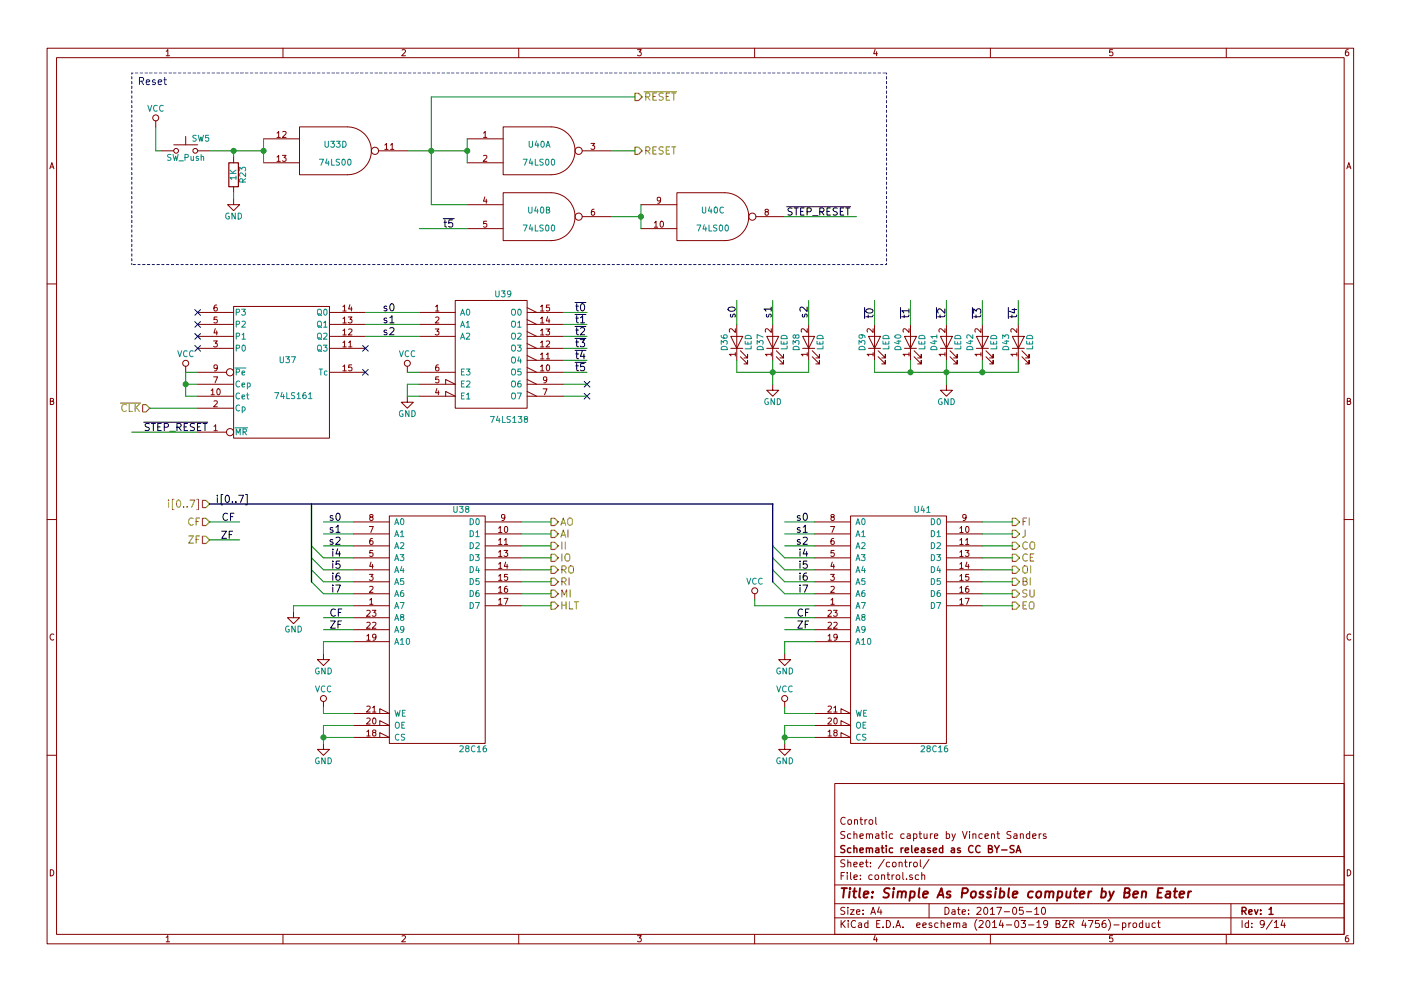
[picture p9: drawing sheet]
EESchema Schematic File Version 2
LIBS:power
LIBS:device
LIBS:transistors
LIBS:conn
LIBS:linear
LIBS:regul
LIBS:74xx
LIBS:cmos4000
LIBS:adc-dac
LIBS:memory
LIBS:xilinx
LIBS:microcontrollers
LIBS:dsp
LIBS:microchip
LIBS:analog_switches
LIBS:motorola
LIBS:texas
LIBS:intel
LIBS:audio
LIBS:interface
LIBS:digital-audio
LIBS:philips
LIBS:display
LIBS:cypress
LIBS:siliconi
LIBS:opto
LIBS:atmel
LIBS:contrib
LIBS:valves
LIBS:switches
LIBS:74xxx
LIBS:28c16
LIBS:sap-be-cache
EELAYER 24 0
EELAYER END
$Descr A4 11693 8268
encoding utf-8
Sheet 9 14
Title "Simple As Possible computer by Ben Eater"
Date "2017-05-10"
Rev "1"
Comp "Schematic released as CC BY-SA"
Comment1 "Schematic capture by Vincent Sanders"
Comment2 "Control"
Comment3 ""
Comment4 ""
$EndDescr
Text HLabel 1250 3400 0    60   Input ~ 0
~CLK
$Comp
L 74LS161 U37
U 1 1
P 2350 3100
F 0 "U37" H 2400 3200 50  0000 C CNN
F 1 "74LS161" H 2450 2900 50  0000 C CNN
F 2 "Housings_DIP:DIP-16_W7.62mm_LongPads" H 2350 3100 50  0001 C CNN
F 3 "" H 2350 3100 50  0000 C CNN
	1    2350 3100
	1    0    0    -1  
$EndComp
$Comp
L VCC #PWR55
U 1 1
P 1550 3100
F 0 "#PWR55" H 1550 2950 50  0001 C CNN
F 1 "VCC" H 1550 3250 50  0000 C CNN
F 2 "" H 1550 3100 50  0000 C CNN
F 3 "" H 1550 3100 50  0000 C CNN
	1    1550 3100
	1    0    0    -1  
$EndComp
Text HLabel 1750 4200 0    60   Input ~ 0
i[0..7]
$Comp
L 74LS138 U39
U 1 1
P 4100 2950
F 0 "U39" H 4200 3450 50  0000 C CNN
F 1 "74LS138" H 4250 2401 50  0000 C CNN
F 2 "Housings_DIP:DIP-16_W7.62mm_LongPads" H 4100 2950 50  0001 C CNN
F 3 "" H 4100 2950 50  0000 C CNN
	1    4100 2950
	1    0    0    -1  
$EndComp
$Comp
L GND #PWR62
U 1 1
P 3400 3300
F 0 "#PWR62" H 3400 3050 50  0001 C CNN
F 1 "GND" H 3400 3150 50  0000 C CNN
F 2 "" H 3400 3300 50  0000 C CNN
F 3 "" H 3400 3300 50  0000 C CNN
	1    3400 3300
	1    0    0    -1  
$EndComp
$Comp
L VCC #PWR61
U 1 1
P 3400 3100
F 0 "#PWR61" H 3400 2950 50  0001 C CNN
F 1 "VCC" H 3400 3250 50  0000 C CNN
F 2 "" H 3400 3100 50  0000 C CNN
F 3 "" H 3400 3100 50  0000 C CNN
	1    3400 3100
	1    0    0    -1  
$EndComp
NoConn ~ 3050 2900
NoConn ~ 3050 3100
NoConn ~ 1650 2600
NoConn ~ 1650 2700
NoConn ~ 1650 2800
NoConn ~ 1650 2900
NoConn ~ 4900 3300
Text Label 4800 2600 0    60   ~ 0
~t0
Text Label 4800 2700 0    60   ~ 0
~t1
Text Label 4800 2800 0    60   ~ 0
~t2
Text Label 4800 2900 0    60   ~ 0
~t3
Text Label 4800 3000 0    60   ~ 0
~t4
Text Label 4800 3100 0    60   ~ 0
~t5
Text HLabel 4600 5050 2    60   Output ~ 0
HLT
Text HLabel 4600 4950 2    60   Output ~ 0
MI
Text HLabel 4600 4850 2    60   Output ~ 0
RI
Text HLabel 4600 4750 2    60   Output ~ 0
RO
Text HLabel 4600 4650 2    60   Output ~ 0
IO
Text HLabel 4600 4550 2    60   Output ~ 0
II
Text HLabel 4600 4450 2    60   Output ~ 0
AI
Text HLabel 4600 4350 2    60   Output ~ 0
AO
Text HLabel 8450 5050 2    60   Output ~ 0
EO
Text HLabel 8450 4950 2    60   Output ~ 0
SU
Text HLabel 8450 4850 2    60   Output ~ 0
BI
Text HLabel 8450 4750 2    60   Output ~ 0
OI
Text HLabel 8450 4650 2    60   Output ~ 0
CE
Text HLabel 8450 4550 2    60   Output ~ 0
CO
Text HLabel 8450 4450 2    60   Output ~ 0
J
$Comp
L 28C16 U38
U 1 1
P 3650 5250
F 0 "U38" H 3850 6250 50  0000 C CNN
F 1 "28C16" H 3950 4250 50  0000 C CNN
F 2 "Housings_DIP:DIP-24_W15.24mm_LongPads" H 3650 5250 50  0001 C CNN
F 3 "" H 3650 5250 50  0000 C CNN
	1    3650 5250
	1    0    0    -1  
$EndComp
$Comp
L 28C16 U41
U 1 1
P 7500 5250
F 0 "U41" H 7700 6250 50  0000 C CNN
F 1 "28C16" H 7800 4250 50  0000 C CNN
F 2 "Housings_DIP:DIP-24_W15.24mm_LongPads" H 7500 5250 50  0001 C CNN
F 3 "" H 7500 5250 50  0000 C CNN
	1    7500 5250
	1    0    0    -1  
$EndComp
Text Label 1800 4200 0    60   ~ 0
i[0..7]
Text Label 1850 4350 0    60   ~ 0
CF
$Comp
L GND #PWR60
U 1 1
P 2700 6200
F 0 "#PWR60" H 2700 5950 50  0001 C CNN
F 1 "GND" H 2700 6050 50  0000 C CNN
F 2 "" H 2700 6200 50  0000 C CNN
F 3 "" H 2700 6200 50  0000 C CNN
	1    2700 6200
	1    0    0    -1  
$EndComp
$Comp
L VCC #PWR59
U 1 1
P 2700 5900
F 0 "#PWR59" H 2700 5750 50  0001 C CNN
F 1 "VCC" H 2700 6050 50  0000 C CNN
F 2 "" H 2700 5900 50  0000 C CNN
F 3 "" H 2700 5900 50  0000 C CNN
	1    2700 5900
	1    0    0    -1  
$EndComp
$Comp
L VCC #PWR66
U 1 1
P 6550 5900
F 0 "#PWR66" H 6550 5750 50  0001 C CNN
F 1 "VCC" H 6550 6050 50  0000 C CNN
F 2 "" H 6550 5900 50  0000 C CNN
F 3 "" H 6550 5900 50  0000 C CNN
	1    6550 5900
	1    0    0    -1  
$EndComp
$Comp
L GND #PWR67
U 1 1
P 6550 6200
F 0 "#PWR67" H 6550 5950 50  0001 C CNN
F 1 "GND" H 6550 6050 50  0000 C CNN
F 2 "" H 6550 6200 50  0000 C CNN
F 3 "" H 6550 6200 50  0000 C CNN
	1    6550 6200
	1    0    0    -1  
$EndComp
Text Label 3300 2600 2    60   ~ 0
s0
Text Label 3300 2700 2    60   ~ 0
s1
Text Label 3300 2800 2    60   ~ 0
s2
$Comp
L GND #PWR58
U 1 1
P 2700 5450
F 0 "#PWR58" H 2700 5200 50  0001 C CNN
F 1 "GND" H 2700 5300 50  0000 C CNN
F 2 "" H 2700 5450 50  0000 C CNN
F 3 "" H 2700 5450 50  0000 C CNN
	1    2700 5450
	1    0    0    -1  
$EndComp
Text Label 2850 4350 2    60   ~ 0
s0
Text Label 2850 4450 2    60   ~ 0
s1
Text Label 2850 4550 2    60   ~ 0
s2
Entry Wire Line
	2600 4850 2700 4950
Entry Wire Line
	2600 4750 2700 4850
Entry Wire Line
	2600 4650 2700 4750
Entry Wire Line
	2600 4550 2700 4650
Text Label 2850 4650 2    60   ~ 0
i4
Text Label 2850 4750 2    60   ~ 0
i5
Text Label 2850 4850 2    60   ~ 0
i6
Text Label 2850 4950 2    60   ~ 0
i7
$Comp
L GND #PWR65
U 1 1
P 6550 5450
F 0 "#PWR65" H 6550 5200 50  0001 C CNN
F 1 "GND" H 6550 5300 50  0000 C CNN
F 2 "" H 6550 5450 50  0000 C CNN
F 3 "" H 6550 5450 50  0000 C CNN
	1    6550 5450
	1    0    0    -1  
$EndComp
Text Label 6750 4350 2    60   ~ 0
s0
Text Label 6750 4450 2    60   ~ 0
s1
Text Label 6750 4550 2    60   ~ 0
s2
Entry Wire Line
	6450 4850 6550 4950
Entry Wire Line
	6450 4750 6550 4850
Entry Wire Line
	6450 4650 6550 4750
Entry Wire Line
	6450 4550 6550 4650
Text Label 6750 4650 2    60   ~ 0
i4
Text Label 6750 4750 2    60   ~ 0
i5
Text Label 6750 4850 2    60   ~ 0
i6
Text Label 6750 4950 2    60   ~ 0
i7
NoConn ~ 4900 3200
$Comp
L LED D39
U 1 1
P 7300 2850
F 0 "D39" H 7300 2950 50  0000 C CNN
F 1 "LED" H 7300 2750 50  0000 C CNN
F 2 "" H 7300 2850 50  0000 C CNN
F 3 "" H 7300 2850 50  0000 C CNN
	1    7300 2850
	0    -1   -1   0   
$EndComp
$Comp
L LED D40
U 1 1
P 7600 2850
F 0 "D40" H 7600 2950 50  0000 C CNN
F 1 "LED" H 7600 2750 50  0000 C CNN
F 2 "" H 7600 2850 50  0000 C CNN
F 3 "" H 7600 2850 50  0000 C CNN
	1    7600 2850
	0    -1   -1   0   
$EndComp
$Comp
L LED D41
U 1 1
P 7900 2850
F 0 "D41" H 7900 2950 50  0000 C CNN
F 1 "LED" H 7900 2750 50  0000 C CNN
F 2 "" H 7900 2850 50  0000 C CNN
F 3 "" H 7900 2850 50  0000 C CNN
	1    7900 2850
	0    -1   -1   0   
$EndComp
$Comp
L LED D42
U 1 1
P 8200 2850
F 0 "D42" H 8200 2950 50  0000 C CNN
F 1 "LED" H 8200 2750 50  0000 C CNN
F 2 "" H 8200 2850 50  0000 C CNN
F 3 "" H 8200 2850 50  0000 C CNN
	1    8200 2850
	0    -1   -1   0   
$EndComp
$Comp
L LED D43
U 1 1
P 8500 2850
F 0 "D43" H 8500 2950 50  0000 C CNN
F 1 "LED" H 8500 2750 50  0000 C CNN
F 2 "" H 8500 2850 50  0000 C CNN
F 3 "" H 8500 2850 50  0000 C CNN
	1    8500 2850
	0    -1   -1   0   
$EndComp
Text Label 7300 2650 1    60   ~ 0
~t0
Text Label 7600 2650 1    60   ~ 0
~t1
Text Label 7900 2650 1    60   ~ 0
~t2
Text Label 8200 2650 1    60   ~ 0
~t3
Text Label 8500 2650 1    60   ~ 0
~t4
$Comp
L GND #PWR68
U 1 1
P 7900 3200
F 0 "#PWR68" H 7900 2950 50  0001 C CNN
F 1 "GND" H 7900 3050 50  0000 C CNN
F 2 "" H 7900 3200 50  0000 C CNN
F 3 "" H 7900 3200 50  0000 C CNN
	1    7900 3200
	1    0    0    -1  
$EndComp
$Comp
L LED D36
U 1 1
P 6150 2850
F 0 "D36" H 6150 2950 50  0000 C CNN
F 1 "LED" H 6150 2750 50  0000 C CNN
F 2 "" H 6150 2850 50  0000 C CNN
F 3 "" H 6150 2850 50  0000 C CNN
	1    6150 2850
	0    -1   -1   0   
$EndComp
$Comp
L LED D37
U 1 1
P 6450 2850
F 0 "D37" H 6450 2950 50  0000 C CNN
F 1 "LED" H 6450 2750 50  0000 C CNN
F 2 "" H 6450 2850 50  0000 C CNN
F 3 "" H 6450 2850 50  0000 C CNN
	1    6450 2850
	0    -1   -1   0   
$EndComp
$Comp
L LED D38
U 1 1
P 6750 2850
F 0 "D38" H 6750 2950 50  0000 C CNN
F 1 "LED" H 6750 2750 50  0000 C CNN
F 2 "" H 6750 2850 50  0000 C CNN
F 3 "" H 6750 2850 50  0000 C CNN
	1    6750 2850
	0    -1   -1   0   
$EndComp
Text Label 6150 2650 1    60   ~ 0
s0
Text Label 6450 2650 1    60   ~ 0
s1
Text Label 6750 2650 1    60   ~ 0
s2
$Comp
L GND #PWR64
U 1 1
P 6450 3200
F 0 "#PWR64" H 6450 2950 50  0001 C CNN
F 1 "GND" H 6450 3050 50  0000 C CNN
F 2 "" H 6450 3200 50  0000 C CNN
F 3 "" H 6450 3200 50  0000 C CNN
	1    6450 3200
	1    0    0    -1  
$EndComp
$Comp
L 74LS00 U33
U 4 1
P 2800 1250
F 0 "U33" H 2800 1300 50  0000 C CNN
F 1 "74LS00" H 2800 1150 50  0000 C CNN
F 2 "" H 2800 1250 50  0000 C CNN
F 3 "" H 2800 1250 50  0000 C CNN
	4    2800 1250
	1    0    0    -1  
$EndComp
$Comp
L 74LS00 U40
U 1 1
P 4500 1250
F 0 "U40" H 4500 1300 50  0000 C CNN
F 1 "74LS00" H 4500 1150 50  0000 C CNN
F 2 "" H 4500 1250 50  0000 C CNN
F 3 "" H 4500 1250 50  0000 C CNN
	1    4500 1250
	1    0    0    -1  
$EndComp
$Comp
L 74LS00 U40
U 2 1
P 4500 1800
F 0 "U40" H 4500 1850 50  0000 C CNN
F 1 "74LS00" H 4500 1700 50  0000 C CNN
F 2 "" H 4500 1800 50  0000 C CNN
F 3 "" H 4500 1800 50  0000 C CNN
	2    4500 1800
	1    0    0    -1  
$EndComp
$Comp
L 74LS00 U40
U 3 1
P 5950 1800
F 0 "U40" H 5950 1850 50  0000 C CNN
F 1 "74LS00" H 5950 1700 50  0000 C CNN
F 2 "" H 5950 1800 50  0000 C CNN
F 3 "" H 5950 1800 50  0000 C CNN
	3    5950 1800
	1    0    0    -1  
$EndComp
Text Label 1200 3600 0    60   ~ 0
~STEP_RESET
Text Label 7100 1800 2    60   ~ 0
~STEP_RESET
Text Label 3700 1900 0    60   ~ 0
~t5
$Comp
L SW_Push SW5
U 1 1
P 1550 1250
F 0 "SW5" H 1600 1350 50  0000 L CNN
F 1 "SW_Push" H 1550 1190 50  0000 C CNN
F 2 "" H 1550 1450 50  0000 C CNN
F 3 "" H 1550 1450 50  0000 C CNN
	1    1550 1250
	1    0    0    -1  
$EndComp
$Comp
L VCC #PWR54
U 1 1
P 1300 1050
F 0 "#PWR54" H 1300 900 50  0001 C CNN
F 1 "VCC" H 1300 1200 50  0000 C CNN
F 2 "" H 1300 1050 50  0000 C CNN
F 3 "" H 1300 1050 50  0000 C CNN
	1    1300 1050
	1    0    0    -1  
$EndComp
$Comp
L GND #PWR56
U 1 1
P 1950 1650
F 0 "#PWR56" H 1950 1400 50  0001 C CNN
F 1 "GND" H 1950 1500 50  0000 C CNN
F 2 "" H 1950 1650 50  0000 C CNN
F 3 "" H 1950 1650 50  0000 C CNN
	1    1950 1650
	1    0    0    -1  
$EndComp
Text HLabel 5300 1250 2    60   Output ~ 0
RESET
Text HLabel 5300 800  2    60   Output ~ 0
~RESET
$Comp
L R R23
U 1 1
P 1950 1450
F 0 "R23" V 2030 1450 50  0000 C CNN
F 1 "1K" V 1950 1450 50  0000 C CNN
F 2 "" V 1880 1450 50  0000 C CNN
F 3 "" H 1950 1450 50  0000 C CNN
	1    1950 1450
	1    0    0    -1  
$EndComp
Text Notes 1150 700  0    60   ~ 0
Reset
$Comp
L VCC #PWR63
U 1 1
P 6300 5000
F 0 "#PWR63" H 6300 4850 50  0001 C CNN
F 1 "VCC" H 6300 5150 50  0000 C CNN
F 2 "" H 6300 5000 50  0000 C CNN
F 3 "" H 6300 5000 50  0000 C CNN
	1    6300 5000
	1    0    0    -1  
$EndComp
Text HLabel 8450 4350 2    60   Output ~ 0
FI
Text Label 1950 4500 2    60   ~ 0
ZF
Text HLabel 1750 4350 0    60   Input ~ 0
CF
Text HLabel 1750 4500 0    60   Input ~ 0
ZF
Wire Wire Line
	1650 3400 1250 3400
Wire Wire Line
	1100 3600 1650 3600
Wire Wire Line
	1550 3100 1650 3100
Wire Wire Line
	1650 3200 1550 3200
Wire Wire Line
	1550 3100 1550 3300
Wire Wire Line
	1550 3300 1650 3300
Connection ~ 1550 3200
Wire Wire Line
	3500 3300 3400 3300
Wire Wire Line
	3400 3300 3400 3200
Wire Wire Line
	3400 3200 3500 3200
Wire Wire Line
	3500 2600 3050 2600
Wire Wire Line
	3500 2700 3050 2700
Wire Wire Line
	3500 2800 3050 2800
Wire Wire Line
	3500 3100 3400 3100
Wire Wire Line
	4700 2600 4900 2600
Wire Wire Line
	4900 2700 4700 2700
Wire Wire Line
	4900 2800 4700 2800
Wire Wire Line
	4900 2900 4700 2900
Wire Wire Line
	4900 3000 4700 3000
Wire Wire Line
	4900 3100 4700 3100
Wire Wire Line
	4900 3200 4700 3200
Wire Wire Line
	4900 3300 4700 3300
Wire Wire Line
	4600 4350 4350 4350
Wire Wire Line
	4600 4450 4350 4450
Wire Wire Line
	4600 4550 4350 4550
Wire Wire Line
	4600 4650 4350 4650
Wire Wire Line
	4600 4750 4350 4750
Wire Wire Line
	4600 4850 4350 4850
Wire Wire Line
	4600 4950 4350 4950
Wire Wire Line
	4600 5050 4350 5050
Wire Wire Line
	8450 4350 8200 4350
Wire Wire Line
	8200 4450 8450 4450
Wire Wire Line
	8450 4550 8200 4550
Wire Wire Line
	8200 4650 8450 4650
Wire Wire Line
	8450 4750 8200 4750
Wire Wire Line
	8200 4850 8450 4850
Wire Wire Line
	8450 4950 8200 4950
Wire Wire Line
	1750 4350 2000 4350
Wire Bus Line
	2600 4200 2600 4850
Wire Wire Line
	2700 6150 2950 6150
Wire Wire Line
	2700 6050 2700 6200
Wire Wire Line
	2700 6050 2950 6050
Wire Wire Line
	2700 5950 2950 5950
Wire Wire Line
	2950 4750 2700 4750
Wire Wire Line
	2700 4850 2950 4850
Wire Wire Line
	2700 4950 2950 4950
Wire Wire Line
	2450 5050 2950 5050
Wire Wire Line
	2700 5150 2950 5150
Wire Wire Line
	2950 5250 2700 5250
Wire Wire Line
	6800 4750 6550 4750
Wire Wire Line
	6550 4850 6800 4850
Wire Wire Line
	6550 4950 6800 4950
Wire Wire Line
	6300 5050 6800 5050
Wire Wire Line
	6550 5150 6800 5150
Wire Wire Line
	6550 5250 6800 5250
Wire Bus Line
	1750 4200 6450 4200
Wire Wire Line
	2700 4350 2950 4350
Wire Wire Line
	2950 4450 2700 4450
Wire Wire Line
	2700 4550 2950 4550
Wire Wire Line
	2950 4650 2700 4650
Wire Wire Line
	6550 4650 6800 4650
Wire Wire Line
	6800 4550 6550 4550
Wire Wire Line
	6550 4450 6800 4450
Wire Wire Line
	6800 4350 6550 4350
Wire Bus Line
	6450 4200 6450 4850
Wire Wire Line
	2950 5350 2700 5350
Wire Wire Line
	6800 5350 6550 5350
Wire Wire Line
	6550 6150 6800 6150
Wire Wire Line
	6550 6050 6550 6200
Wire Wire Line
	6550 6050 6800 6050
Connection ~ 6550 6150
Wire Wire Line
	6550 5950 6800 5950
Wire Wire Line
	6550 5950 6550 5900
Wire Wire Line
	8450 5050 8200 5050
Wire Wire Line
	7300 2500 7300 2700
Wire Wire Line
	7600 2700 7600 2500
Wire Wire Line
	7900 2700 7900 2500
Wire Wire Line
	8200 2700 8200 2500
Wire Wire Line
	8500 2500 8500 2700
Wire Wire Line
	7300 3000 7300 3100
Wire Wire Line
	7300 3100 8500 3100
Wire Wire Line
	7600 3100 7600 3000
Wire Wire Line
	7900 3000 7900 3200
Connection ~ 7600 3100
Wire Wire Line
	8200 3100 8200 3000
Connection ~ 7900 3100
Wire Wire Line
	8500 3100 8500 3000
Connection ~ 8200 3100
Wire Wire Line
	6150 2700 6150 2500
Wire Wire Line
	6450 2700 6450 2500
Wire Wire Line
	6750 2700 6750 2500
Wire Wire Line
	6150 3100 6150 3000
Wire Wire Line
	6450 3000 6450 3200
Wire Wire Line
	6750 3100 6750 3000
Connection ~ 6450 3100
Wire Wire Line
	6150 3100 6750 3100
Wire Wire Line
	7150 1800 6550 1800
Wire Wire Line
	5100 1800 5350 1800
Wire Wire Line
	5350 1700 5350 1900
Connection ~ 5350 1800
Wire Wire Line
	3900 1900 3500 1900
Wire Wire Line
	1350 1250 1300 1250
Wire Wire Line
	1300 1250 1300 1050
Wire Wire Line
	1750 1250 2200 1250
Wire Wire Line
	2200 1150 2200 1350
Connection ~ 2200 1250
Wire Wire Line
	3900 1350 3900 1150
Wire Wire Line
	3400 1250 3900 1250
Connection ~ 3900 1250
Wire Wire Line
	3600 1700 3900 1700
Wire Wire Line
	3600 800  3600 1700
Connection ~ 3600 1250
Wire Wire Line
	3600 800  5300 800 
Wire Wire Line
	5100 1250 5300 1250
Wire Wire Line
	1950 1300 1950 1250
Connection ~ 1950 1250
Wire Wire Line
	1950 1650 1950 1600
Wire Notes Line
	1100 600  7400 600 
Wire Notes Line
	7400 600  7400 2200
Wire Notes Line
	7400 2200 1100 2200
Wire Notes Line
	1100 2200 1100 600 
Wire Wire Line
	6300 5050 6300 5000
Connection ~ 2700 6150
Wire Wire Line
	2700 5950 2700 5900
Wire Wire Line
	1750 4500 2000 4500
Wire Wire Line
	2700 5350 2700 5450
$Comp
L GND #PWR57
U 1 1
P 2450 5100
F 0 "#PWR57" H 2450 4850 50  0001 C CNN
F 1 "GND" H 2450 4950 50  0000 C CNN
F 2 "" H 2450 5100 50  0000 C CNN
F 3 "" H 2450 5100 50  0000 C CNN
	1    2450 5100
	1    0    0    -1  
$EndComp
Wire Wire Line
	2450 5100 2450 5050
Wire Wire Line
	6550 5350 6550 5450
Text Label 2750 5150 0    60   ~ 0
CF
Text Label 2750 5250 0    60   ~ 0
ZF
Text Label 6650 5150 0    60   ~ 0
CF
Text Label 6650 5250 0    60   ~ 0
ZF
$EndSCHEMATC
